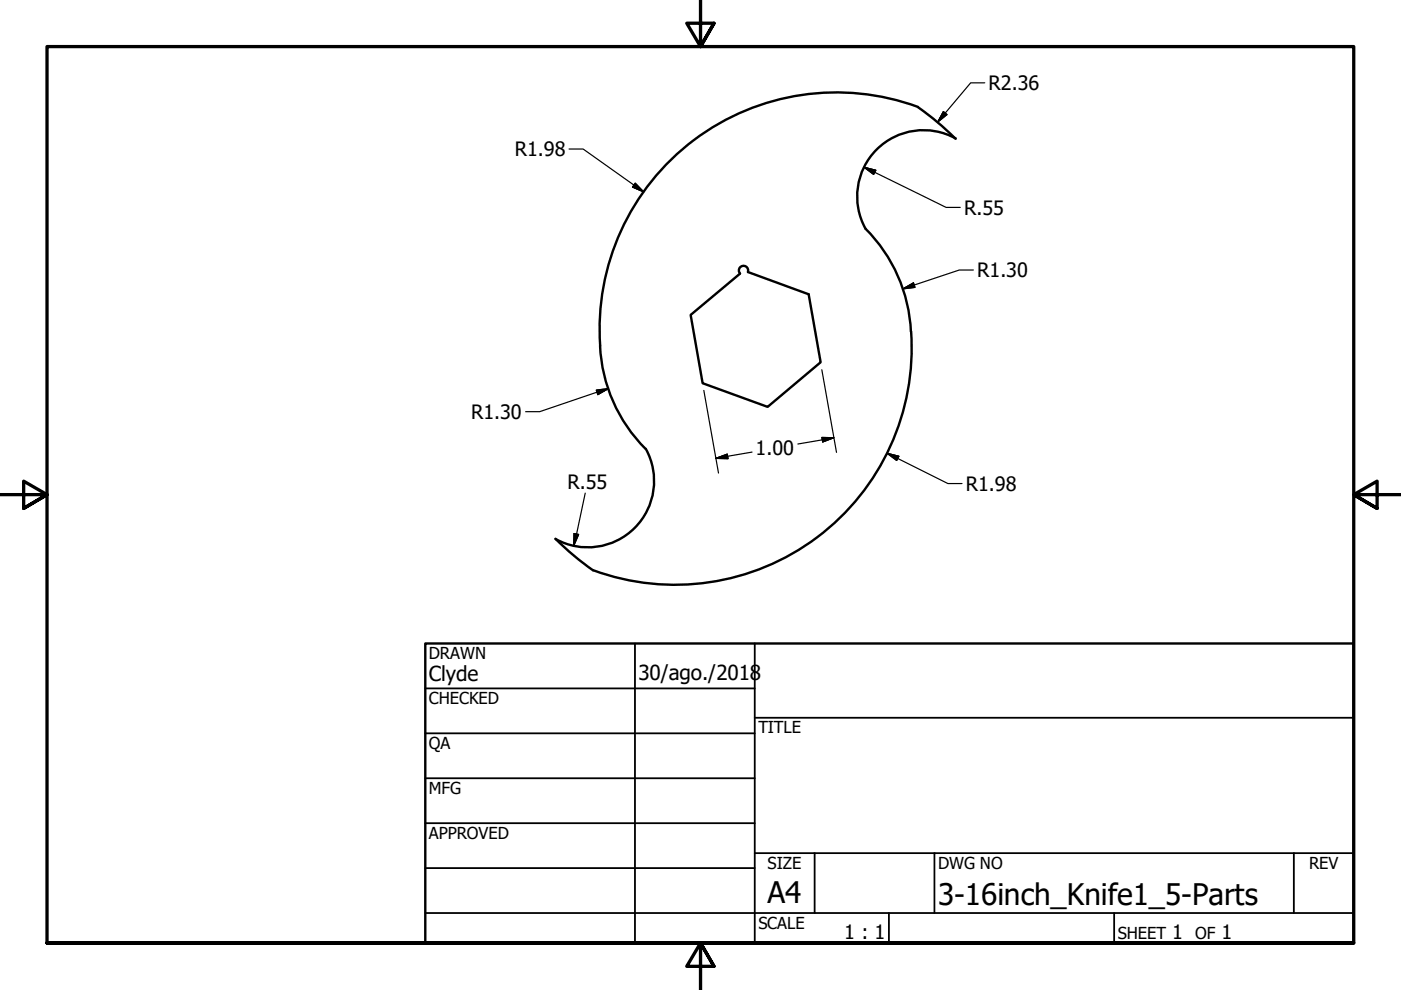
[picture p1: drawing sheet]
<svg xmlns="http://www.w3.org/2000/svg" width="297mm" height="210mm" viewBox="0 0 297 210" stroke-linecap="round" stroke-linejoin="round" font-family="sans-serif">
<!-- layer: Visible (ANSI) -->
<path d="M194.6 22.7l4.1 3.2 3.9 3.5M194.6 22.7a50.2 50.2 0 0 0-67.4 50.6M202.6 29.4a14.1 14.1 0 0 0-16.7 2.3 14.1 14.1 0 0 0-2.4 16.8 33.8 33.8 0 0 1 9.8 24.1 50.2 50.2 0 0 1-67.5 48.3M158.6 57.7a.99 .99 0 0 0-1.2-1.3 .99 .99 0 0 0-.5 1.6l-10.5 8.8 2.6 14.5 13.8 5 11.2-9.5-2.6-14.4-12.8-4.7M127.2 73.3a33 33 0 0 0 9.6 21.8M136.9 95.2a14.1 14.1 0 0 1-2.3 16.7 14.1 14.1 0 0 1-16.8 2.4M117.8 114.2l3.8 3.6 4.2 3.1" fill="none" stroke="#000" stroke-width=".51"/>
<!-- layer: Border (ANSI) -->
<path d="M148.5 -.1v10l-2.9-5h5.8l-2.9 5 2.9-5M0 104.9h10l-5-2.9v5.8l5-2.9-5 2.9M297 104.9h-10l5-2.9v5.8l-5-2.9 5 2.9M10 199.9v-190h277v190h-277h277M151.4 204.9l-2.9-5 2.9 5h-5.8l2.9-5v10" fill="none" stroke="#000" stroke-width=".7"/>
<!-- layer: Title (ANSI) -->
<g fill="none" stroke="#000" stroke-width=".38">
<path d="M134.6 136.4v63.5M160 136.4v63.5M90.2 146h69.8M90.2 155.5h69.8M160 152.2h127M90.2 165h69.8M90.2 174.5h69.8M90.2 193.6h196.8M90.2 184.1h69.8M160 180.9h127M172.7 180.9v12.7M188.5 193.6v6.3"/>
<path d="M198.1 180.9v12.7M236.2 193.6v6.3M274.3 180.9v12.7"/>
</g>
<path d="M90.2 136.4h196.8v63.5h-196.8z" fill="none" stroke="#000" stroke-width=".51"/>
<!-- layer: Dimension (ANSI) -->
<g fill="none" stroke="#000" stroke-width=".25">
<path d="M208.8 17.6h-3l-7 8.3M120.6 31.6h3l12.9 9.1M134.7 38.8l1.8 1.9-2.4-1zM183.2 35.5l2.5 .6-.5 .9zM183.2 35.5l17.4 8.5h3M200 23.7l.8 .6-2 1.6zM206.4 57.2h-3l-11.9 4M174.2 78.4l3.2 17.5M191.5 61.2l2.2-1.2 .3 .9zM126.4 82.7l2.6-.3-2.3 1.3zM129 82.4l-14.6 4.9h-3M149.2 82.8l3.1 17.5"/>
<path d="M151.8 97.2l2.4-.9 .2 1zM159.4 95.9l-7.6 1.3M174.2 92.7l2.6 .1-2.4 .9zM176.8 92.8l-7.6 1.3M188.1 96.1l2.5 .6-.5 .9zM188.1 96.1l12.9 6.4h3M121.7 113.1l1 .2-1 2.4zM124.1 104.6l-2.4 11.1"/>
</g>
<g fill="#000" stroke="#000" stroke-width=".25">
<path d="M134.1 39.7l2.4 1zM134.7 38.8l1.8 1.9-2.4-1zM183.2 35.5l2.5 .6zM183.2 35.5l2.5 .6-.5 .9zM200 23.7l-1.2 2.2zM200 23.7l.8 .6-2 1.6zM191.5 61.2l2.2-1.2zM191.5 61.2l2.2-1.2 .3 .9zM126.7 83.7l2.3-1.3zM126.4 82.7l2.6-.3-2.3 1.3zM151.8 97.2l2.4-.9zM151.8 97.2l2.4-.9 .2 1z"/>
<path d="M174.4 93.7l2.4-.9zM174.2 92.7l2.6 .1-2.4 .9zM188.1 96.1l2.5 .6zM188.1 96.1l2.5 .6-.5 .9zM121.7 113.1v2.6zM121.7 113.1l1 .2-1 2.4z"/>
</g>
<g font-size="6.3">
<text x="162.8" y="191.4">A4</text>
<text x="198.9" y="191.9">3-16inch_Knife1_5-Parts</text>
</g>
<g font-size="4.4">
<text x="90.9" y="144.3">Clyde</text>
<text x="135.4" y="144.2">30/ago./2018</text>
</g>
<g font-size="4.2">
<text x="209.6" y="19.1">R2.36</text>
<text x="109.2" y="33.1">R1.98</text>
<text x="204.4" y="45.5">R.55</text>
<text x="207.2" y="58.8">R1.30</text>
<text x="99.9" y="88.8">R1.30</text>
<text x="160.2" y="96.5">1.00</text>
<text x="120.3" y="103.7">R.55</text>
<text x="204.8" y="104">R1.98</text>
<text x="179" y="199.2">1 : 1</text>
<text x="248.5" y="199.1">1</text>
<text x="259" y="199.1">1</text>
</g>
<g font-size="3.5">
<text x="90.9" y="139.7">DRAWN</text>
<text x="90.9" y="149.3">CHECKED</text>
<text x="160.8" y="155.5">TITLE</text>
<text x="90.9" y="158.8">QA</text>
<text x="90.9" y="168.3">MFG</text>
<text x="90.9" y="177.8">APPROVED</text>
<text x="162.8" y="184.2">SIZE</text>
<text x="198.9" y="184.2">DWG NO</text>
<text x="277.6" y="184.2">REV</text>
<text x="160.8" y="196.9">SCALE</text>
<text x="237" y="199.1">SHEET</text>
<text x="253.4" y="199.1">OF</text>
</g>
</svg>
